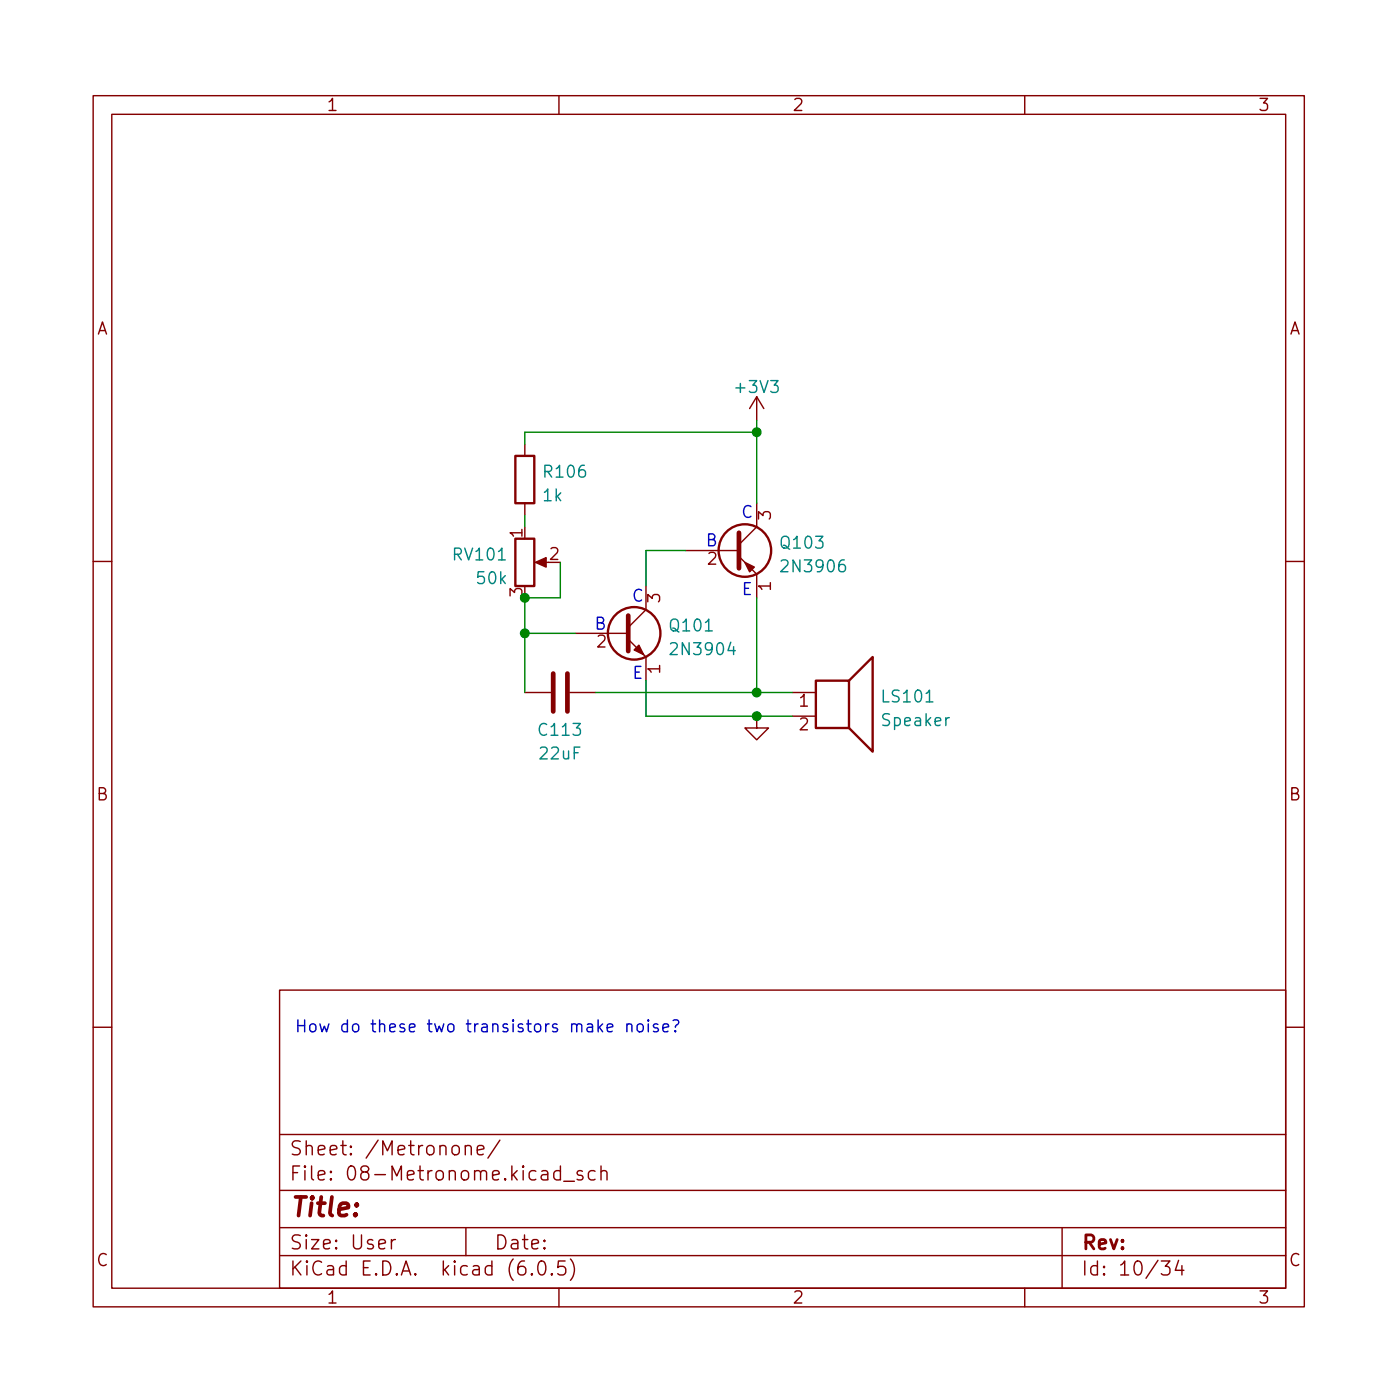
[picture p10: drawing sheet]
<svg xmlns="http://www.w3.org/2000/svg" width="150mm" height="150mm" viewBox="0 0 150 150" stroke-linecap="round" stroke-linejoin="round" font-family="sans-serif">
<g fill="none" stroke="#840000" stroke-width=".15">
<path d="M10 10.3h130v130h-130zM12 12.3h126v126h-126zM60 10.3v2M110 10.3v2M56.3 47.7v1.2M56.3 54v1.3M73.6 59.1h5.7M79.3 59.7l1.9 1.9v2.6M81.2 54v2.6l-1.9 1.9M81.2 42.6v2.5M81.2 42.6l-.7 1.3M81.2 42.6l.8 1.3"/>
<path d="M10 60.3h2M56.3 74.3h2.8M57.9 60.4h1M61.2 74.3h2.8M61.7 68h5.7M67.4 68.6l1.9 1.9v2.6M69.3 62.9v2.5l-1.9 2M81.2 76.9v1.2h1.3l-1.3 1.3-1.2-1.3h1.2M85 74.3h2.6M85 76.9h2.6M138 60.3h2M10 110.3h2"/>
<path d="M30 106.3h108v32h-108zM138 110.3h2M30 134.8h108M30 131.8h108M30 127.8h108M30 121.8h108M42 133.1v1M42.4 133.1a.38 .38 0 0 0-.4 .2M49.9 123.1a.37 .37 0 0 1 .7 .1v.8M49.9 123v1M50 131.8v3M51.2 123.5l.7-.2v-.3h-.5l-.2 .2 .1 .7 .1 .1 .5-.1"/>
<path d="M53.7 122.4l-1.3 1.9M57.1 136.7l.1 .1-.1 .1-.1-.1 .1-.1v.2M57.9 135.4a.36 .36 0 0 1 .6 .2 .88 .88 0 0 1-.3 1.3 .38 .38 0 0 1-.4-.3 1.17 1.17 0 0 1 .1-1.2zM59.2 136.7l.1 .1-.1 .1v-.1v-.1v.2M60 138.3v2M60.2 125.7h-.5l-.3 .2v.5l.2 .2 .1 .1 .5-.1M60.2 125.2v1.5M60.5 126.8h1.2M60.7 135.4h-.8v.7l.2-.2 .5 .1 .1 .2v.5l-.3 .2h-.3l-.2-.2M61.2 135.1a1.72 1.72 0 0 1 0 2.3M62.5 125.7h-.3l-.3 .2 .1 .2 .5 .1 .1 .2-.1 .2-.1 .1-.5-.1M63.9 125.7h-.5l-.2 .2v.5l.1 .2 .1 .1 .5-.1"/>
<path d="M64.5 125.8a.37 .37 0 0 1 .7 .1v.8M64.5 125.2v1.5M110 138.3v2M114 131.8v6.5M124.7 135.4h.9l-.5 .5a.41 .41 0 0 1 .5 .3v.4l-.2 .2-.5 .1-.2-.2M126.5 135.3l-.3 1.1h.9M126.9 135.9v1"/>
</g>
<path d="M79.3 57.2v3.8M59.4 72.3v4.1M60.9 72.3v4.1M67.4 66.1v3.8" fill="none" stroke="#840000" stroke-width=".51"/>
<g fill="#840000" stroke="#840000" stroke-width=".15">
<path d="M68.1 69.8l.5-.5 .5 1z"/>
<path d="M80 60.4l1 .5-.5 .5z"/>
<path d="M57.5 60.4l1.1-.5v1z"/>
</g>
<g fill="none" stroke="#840000" stroke-width=".25">
<path d="M55.3 48.9h2.1v5.1h-2.1zM55.3 57.8h2.1v5.1h-2.1zM87.6 73.1h3.5v5h-3.5zM91.1 73.1l2.6-2.6v10.2l-2.6-2.6"/>
<circle cx="80" cy="59.1" r="2.82"/>
<circle cx="68.1" cy="68" r="2.82"/>
</g>
<path d="M65.2 110.3l.6-.1-.1-.2-.3-.1-.2 .2v.6l.2 .1 .3-.1M67.3 110a.32 .32 0 0 1 .5 .1v.7M67.3 109.9v.9M68.5 110a.34 .34 0 0 1 .5 .2v.3a.34 .34 0 0 1-.3 .3 .34 .34 0 0 1-.3-.3v-.3zM69.6 109.5h-.1l.1 .1 .1-.1h-.1v.1M69.6 109.9v.9M70.6 110l-.3-.1-.2 .2 .1 .2 .4 .1 .1 .1-.1 .2-.1 .1-.4-.1M71.2 110.3l.6-.1-.1-.2-.4-.1-.1 .2v.6l.1 .1 .4-.1M72.3 109.5h.4a.32 .32 0 0 1 .2 .3 .32 .32 0 0 1-.3 .3l-.1 .2M72.5 110.6l.1 .1-.1 .1-.1-.1 .1-.1v.2" fill="none" stroke="#0000c2" stroke-width=".15"/>
<path d="M56.3 55.3v1.3M73.6 59.1h-4.3v3.8M81.2 45.1v8.9M81.2 46.4h-24.9v1.3M56.3 68h5.4M60.1 60.4v3.8h-3.8v10.1M64 74.3h21M69.3 73.1v3.8h15.7M81.2 64.2v10.1" fill="none" stroke="#008400" stroke-width=".15"/>
<g fill="#008400" stroke="#008400" stroke-width=".15">
<circle cx="81.2" cy="74.3" r=".46"/>
<circle cx="81.2" cy="46.4" r=".46"/>
<circle cx="56.3" cy="64.2" r=".46"/>
<circle cx="56.3" cy="68" r=".46"/>
<circle cx="81.2" cy="76.9" r=".46"/>
</g>
<text font-size="2.8" fill="#840000" x="31" y="130.6">Title:</text>
<g font-size="2.1" fill="#840000">
<text x="31" y="124">Sheet: /Metronone/</text>
<text x="31" y="126.7">File: 08-Metronome.kicad_sch</text>
<text x="31" y="136.9">KiCad E.D.A. kicad (6.0.5)</text>
<text x="31" y="134.1">Size: User</text>
<text x="53" y="134.1">Date:</text>
<text x="116" y="134.1">Rev:</text>
<text x="116" y="136.9">Id: 10/34</text>
</g>
<g font-size="1.8" fill="#840000">
<text x="35" y="11.9">1</text>
<text x="85" y="11.9">2</text>
<text x="135" y="11.9">3</text>
<text x="10.3" y="35.9">A</text>
<text x="138.4" y="35.9">A</text>
<text x="56.1" y="57.7" transform="rotate(-90 56.1 57.7)">1</text>
<text x="82.8" y="55.8" transform="rotate(-90 82.8 55.8)">3</text>
<text x="56.1" y="64" transform="rotate(-90 56.1 64)">3</text>
<text x="59" y="60.1">2</text>
<text x="70.9" y="64.7" transform="rotate(-90 70.9 64.7)">3</text>
<text x="76" y="60.6">2</text>
<text x="82.8" y="63.4" transform="rotate(-90 82.8 63.4)">1</text>
<text x="64.1" y="69.5">2</text>
<text x="70.9" y="72.3" transform="rotate(-90 70.9 72.3)">1</text>
<text x="85.8" y="75.9">1</text>
<text x="85.8" y="78.4">2</text>
<text x="10.3" y="85.9">B</text>
<text x="138.4" y="85.9">B</text>
<text x="10.3" y="135.9">C</text>
<text x="138.4" y="135.9">C</text>
<text x="35" y="139.9">1</text>
<text x="85" y="139.9">2</text>
<text x="135" y="139.9">3</text>
</g>
<g font-size="1.8" fill="#008484">
<text x="79.1" y="42.2">+3V3</text>
<text x="58.3" y="53.8">1k</text>
<text x="58.5" y="51.3">R106</text>
<text x="83.9" y="58.9">Q103</text>
<text x="48.8" y="60.2">RV101</text>
<text x="51.3" y="62.7">50k</text>
<text x="84.2" y="61.4">2N3906</text>
<text x="72" y="67.8">Q101</text>
<text x="72.3" y="70.3">2N3904</text>
<text x="94.8" y="77.9">Speaker</text>
<text x="94.8" y="75.4">LS101</text>
<text x="58" y="79">C113</text>
<text x="58" y="81.5">22uF</text>
</g>
<g font-size="1.8" fill="#0000c2">
<text x="75.7" y="58.6">B</text>
<text x="79.5" y="55.6">C</text>
<text x="67.8" y="64.6">C</text>
<text x="79.6" y="63.9">E</text>
<text x="63.8" y="67.6">B</text>
<text x="67.8" y="72.9">E</text>
<text x="31.6" y="110.8">How do these two transistors make noise?</text>
</g>
</svg>
